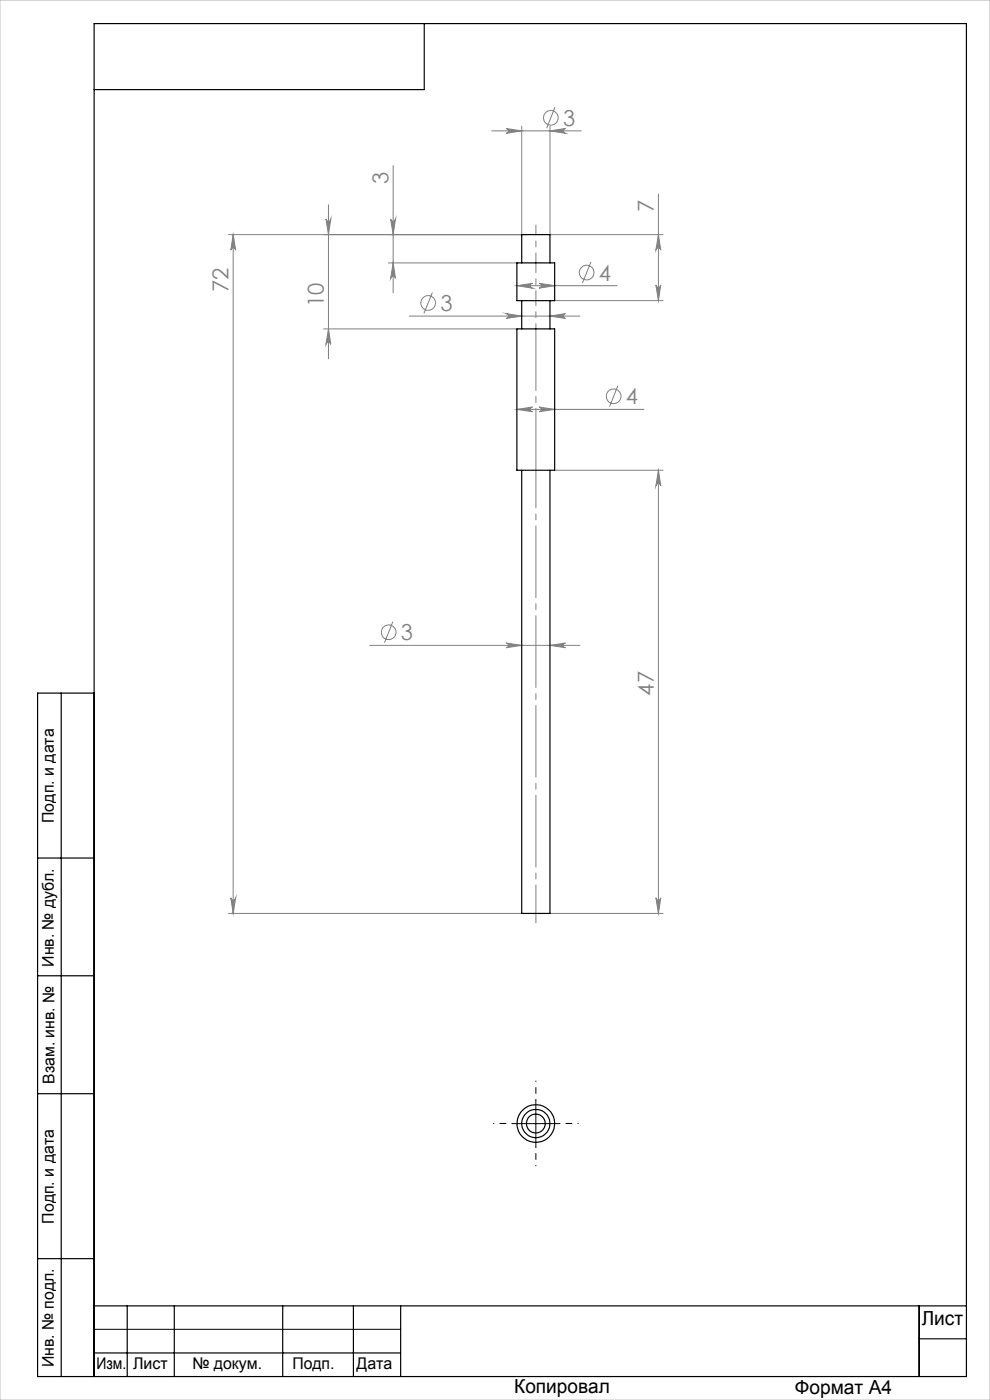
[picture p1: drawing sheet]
<svg xmlns="http://www.w3.org/2000/svg" width="210mm" height="297mm" viewBox="0 0 210 297" stroke-linecap="round" stroke-linejoin="round" font-family="sans-serif">
<g fill="none" stroke="#808080" stroke-width=".21">
<path d="M83.4 35.1v27M104.3 27.8h19M107.4 27.3l3.3 .5-3.3 .5a.51 .51 0 0 0 .5-.5 .51 .51 0 0 0-.5-.5zM110.7 26.8v23M116.7 27.8l3.2-.5a.51 .51 0 0 0-.4 .5 .51 .51 0 0 0 .4 .5zM116.7 26.8v23h24M117.7 22.8l-1.7 4.4M48.5 49.8h63.2M49.5 49.8v144M49.5 49.8l.5 3.3a.51 .51 0 0 0-.5-.5 .51 .51 0 0 0-.5 .5zM69.1 46.5a.51 .51 0 0 0 .6 .5 .51 .51 0 0 0 .5-.5l-.5 3.3zM69.7 43.4v32.7"/>
<path d="M82.4 55.8h27.2M82.9 46.5a.51 .51 0 0 0 .5 .5 .51 .51 0 0 0 .5-.5l-.5 3.3zM83.4 55.8l.5 3.3a.51 .51 0 0 0-.5-.5 .51 .51 0 0 0-.5 .5zM125.3 55.6l-1.8 4.4M139.7 49.8l.5 3.3a.51 .51 0 0 0-.6-.5 .51 .51 0 0 0-.5 .5zM139.7 41.2v22.6M68.7 69.8h40.9M69.7 69.8l.5 3.3a.51 .51 0 0 0-.5-.5 .51 .51 0 0 0-.6 .5zM86.8 67.1h36.2M91.7 62.1l-1.8 4.4M107.4 66.5l3.3 .6-3.3 .5a.51 .51 0 0 0 .5-.6 .51 .51 0 0 0-.5-.5zM109.6 60.6h21.3"/>
<path d="M109.6 60.6l3.4-.5a.51 .51 0 0 0-.5 .5 .51 .51 0 0 0 .5 .5zM114.4 60.1l3.3 .5-3.3 .5a.51 .51 0 0 0 .4-.5 .51 .51 0 0 0-.4-.5zM116.7 67.1l3.2-.6a.51 .51 0 0 0-.4 .5 .51 .51 0 0 0 .4 .6zM117.7 63.8h23M139.1 60.5a.51 .51 0 0 0 .5 .5 .51 .51 0 0 0 .6-.5l-.5 3.3zM109.6 86.9h27M109.6 86.9l3.4-.5a.49 .49 0 0 0-.5 .5 .49 .49 0 0 0 .5 .4zM114.4 86.4l3.3 .5-3.3 .4a.49 .49 0 0 0 .4-.4 .49 .49 0 0 0-.4-.5zM117.7 99.8h23M131.1 81.8l-1.8 4.5M139.7 99.8l.5 3.3a.51 .51 0 0 0-.6-.5 .51 .51 0 0 0-.5 .5zM139.7 99.8v94"/>
<path d="M78.4 136.9h44.6M83.3 131.9l-1.7 4.4M107.4 136.4l3.3 .5-3.3 .5a.49 .49 0 0 0 .4-.5 .49 .49 0 0 0-.4-.5zM116.7 136.9l3.2-.5a.49 .49 0 0 0-.4 .5 .49 .49 0 0 0 .4 .5zM48.5 193.8h62.2M49 190.5a.51 .51 0 0 0 .5 .5 .51 .51 0 0 0 .5-.5l-.5 3.3zM116.7 193.8h24M139.1 190.5a.51 .51 0 0 0 .5 .5 .51 .51 0 0 0 .6-.5l-.5 3.3z"/>
<circle cx="116.8" cy="25" r="1.56"/>
<circle cx="124.4" cy="57.8" r="1.56"/>
<circle cx="90.8" cy="64.3" r="1.55"/>
<circle cx="130.2" cy="84.1" r="1.56"/>
<circle cx="82.4" cy="134.1" r="1.56"/>
</g>
<path d="M108.7 238.3h-4M113.7 233.3v-4M118.7 238.3h4M113.7 243.3v4" fill="none" stroke="#000" stroke-width=".21" stroke-dasharray="15.2 1.3 1.3 1.3" stroke-dashoffset="15.1"/>
<path d="M108.7 238.4h10M113.7 233.4v9.9M20 282h65" fill="none" stroke="#000" stroke-width=".21"/>
<path d="M113.7 69.7v30" fill="none" stroke="#808080" stroke-width=".21" stroke-dasharray="15.2 1.3 1.3 1.3" stroke-dashoffset="2.1"/>
<path d="M113.7 55.7v8M113.7 55.7v-8" fill="none" stroke="#808080" stroke-width=".21" stroke-dasharray="15.2 1.3 1.3 1.3" stroke-dashoffset="13.1"/>
<path d="M113.7 69.7v-6" fill="none" stroke="#808080" stroke-width=".21" stroke-dasharray="15.2 1.3 1.3 1.3" stroke-dashoffset="14.1"/>
<path d="M113.7 99.7v96" fill="none" stroke="#808080" stroke-width=".21" stroke-dasharray="15.2 1.3 1.3 1.3" stroke-dashoffset="7.2"/>
<g fill="none" stroke="#000" stroke-width=".25">
<path d="M90 5v14h-70M13 147v145M20 147h-12v145h197v-287h-185v287M8 182h12M8 207h12M8 232h12M8 267h12M20 277h185M27 277v15M37 277v15M60 277v15M75 277v15"/>
<path d="M85 277v15M195 277v15M20 287h65M195 284h10"/>
</g>
<path d="M0 0h210v297h-210z" fill="none" stroke="#c0c0c0" stroke-width=".21"/>
<g fill="#808080">
<path d="M116.7 27.8l3.2-.5a.51 .51 0 0 0-.4 .5 .51 .51 0 0 0 .4 .5zM107.4 27.3l3.3 .5-3.3 .5a.51 .51 0 0 0 .5-.5 .51 .51 0 0 0-.5-.5z"/>
<path d="M109.6 60.6l3.4-.5a.51 .51 0 0 0-.5 .5 .51 .51 0 0 0 .5 .5zM114.4 60.1l3.3 .5-3.3 .5a.51 .51 0 0 0 .4-.5 .51 .51 0 0 0-.4-.5zM107.4 66.5l3.3 .6-3.3 .5a.51 .51 0 0 0 .5-.6 .51 .51 0 0 0-.5-.5zM116.7 67.1l3.2-.6a.51 .51 0 0 0-.4 .5 .51 .51 0 0 0 .4 .6zM109.6 86.9l3.4-.5a.49 .49 0 0 0-.5 .5 .49 .49 0 0 0 .5 .4zM114.4 86.4l3.3 .5-3.3 .4a.49 .49 0 0 0 .4-.4 .49 .49 0 0 0-.4-.5zM107.4 136.4l3.3 .5-3.3 .5a.49 .49 0 0 0 .4-.5 .49 .49 0 0 0-.4-.5zM116.7 136.9l3.2-.5a.49 .49 0 0 0-.4 .5 .49 .49 0 0 0 .4 .5z"/>
<path d="M69.7 69.8l.5 3.3a.51 .51 0 0 0-.5-.5 .51 .51 0 0 0-.6 .5zM69.1 46.5a.51 .51 0 0 0 .6 .5 .51 .51 0 0 0 .5-.5l-.5 3.3zM49 190.5a.51 .51 0 0 0 .5 .5 .51 .51 0 0 0 .5-.5l-.5 3.3zM49.5 49.8l.5 3.3a.51 .51 0 0 0-.5-.5 .51 .51 0 0 0-.5 .5z"/>
<path d="M82.9 46.5a.51 .51 0 0 0 .5 .5 .51 .51 0 0 0 .5-.5l-.5 3.3zM83.4 55.8l.5 3.3a.51 .51 0 0 0-.5-.5 .51 .51 0 0 0-.5 .5zM139.7 49.8l.5 3.3a.51 .51 0 0 0-.6-.5 .51 .51 0 0 0-.5 .5zM139.1 60.5a.51 .51 0 0 0 .5 .5 .51 .51 0 0 0 .6-.5l-.5 3.3zM139.7 99.8l.5 3.3a.51 .51 0 0 0-.6-.5 .51 .51 0 0 0-.5 .5zM139.1 190.5a.51 .51 0 0 0 .5 .5 .51 .51 0 0 0 .6-.5l-.5 3.3z"/>
</g>
<g fill="none" stroke="#000" stroke-width=".25">
<path d="M109.6 55.8h8.1v8h-8.1zM110.7 55.8v-6h6v6M109.6 69.8h8.1v30h-8.1zM110.7 63.8v6M116.7 63.8v6M110.7 99.8v94h6v-94"/>
<circle cx="113.7" cy="238.4" r="2"/>
<circle cx="113.7" cy="238.4" r="3"/>
<circle cx="113.7" cy="238.4" r="4"/>
</g>
<g font-size="4.7" fill="#808080">
<text x="119.4" y="26.7">3</text>
<text x="82.4" y="39" transform="rotate(-90 82.4 39)">3</text>
<text x="138.7" y="45.1" transform="rotate(-90 138.7 45.1)">7</text>
<text x="127" y="59.5">4</text>
<text x="48.5" y="61.9" transform="rotate(-90 48.5 61.9)">72</text>
<text x="68.7" y="65.2" transform="rotate(-90 68.7 65.2)">10</text>
<text x="93.4" y="66">3</text>
<text x="132.7" y="85.8">4</text>
<text x="85" y="135.8">3</text>
<text x="138.7" y="147.6" transform="rotate(-90 138.7 147.6)">47</text>
</g>
<g font-size="4.1">
<text x="195.5" y="281.2">Лист</text>
<text x="109.1" y="295.6">Копировал</text>
<text x="168.6" y="295.7">Формат А4</text>
</g>
<g font-size="3.4">
<text x="11.4" y="174.6" transform="rotate(-90 11.4 174.6)">Подп. и дата</text>
<text x="11.4" y="205.1" transform="rotate(-90 11.4 205.1)">Инв. № дубл.</text>
<text x="11.6" y="229.9" transform="rotate(-90 11.6 229.9)">Взам. инв. №</text>
<text x="11.4" y="259.6" transform="rotate(-90 11.4 259.6)">Подп. и дата</text>
<text x="11.4" y="290" transform="rotate(-90 11.4 290)">Инв. № подл.</text>
<text x="20.4" y="290.4">Изм.</text>
<text x="28.2" y="290.4">Лист</text>
<text x="40.8" y="290.4">№ докум.</text>
<text x="62" y="290.4">Подп.</text>
<text x="75.6" y="290.4">Дата</text>
</g>
</svg>
